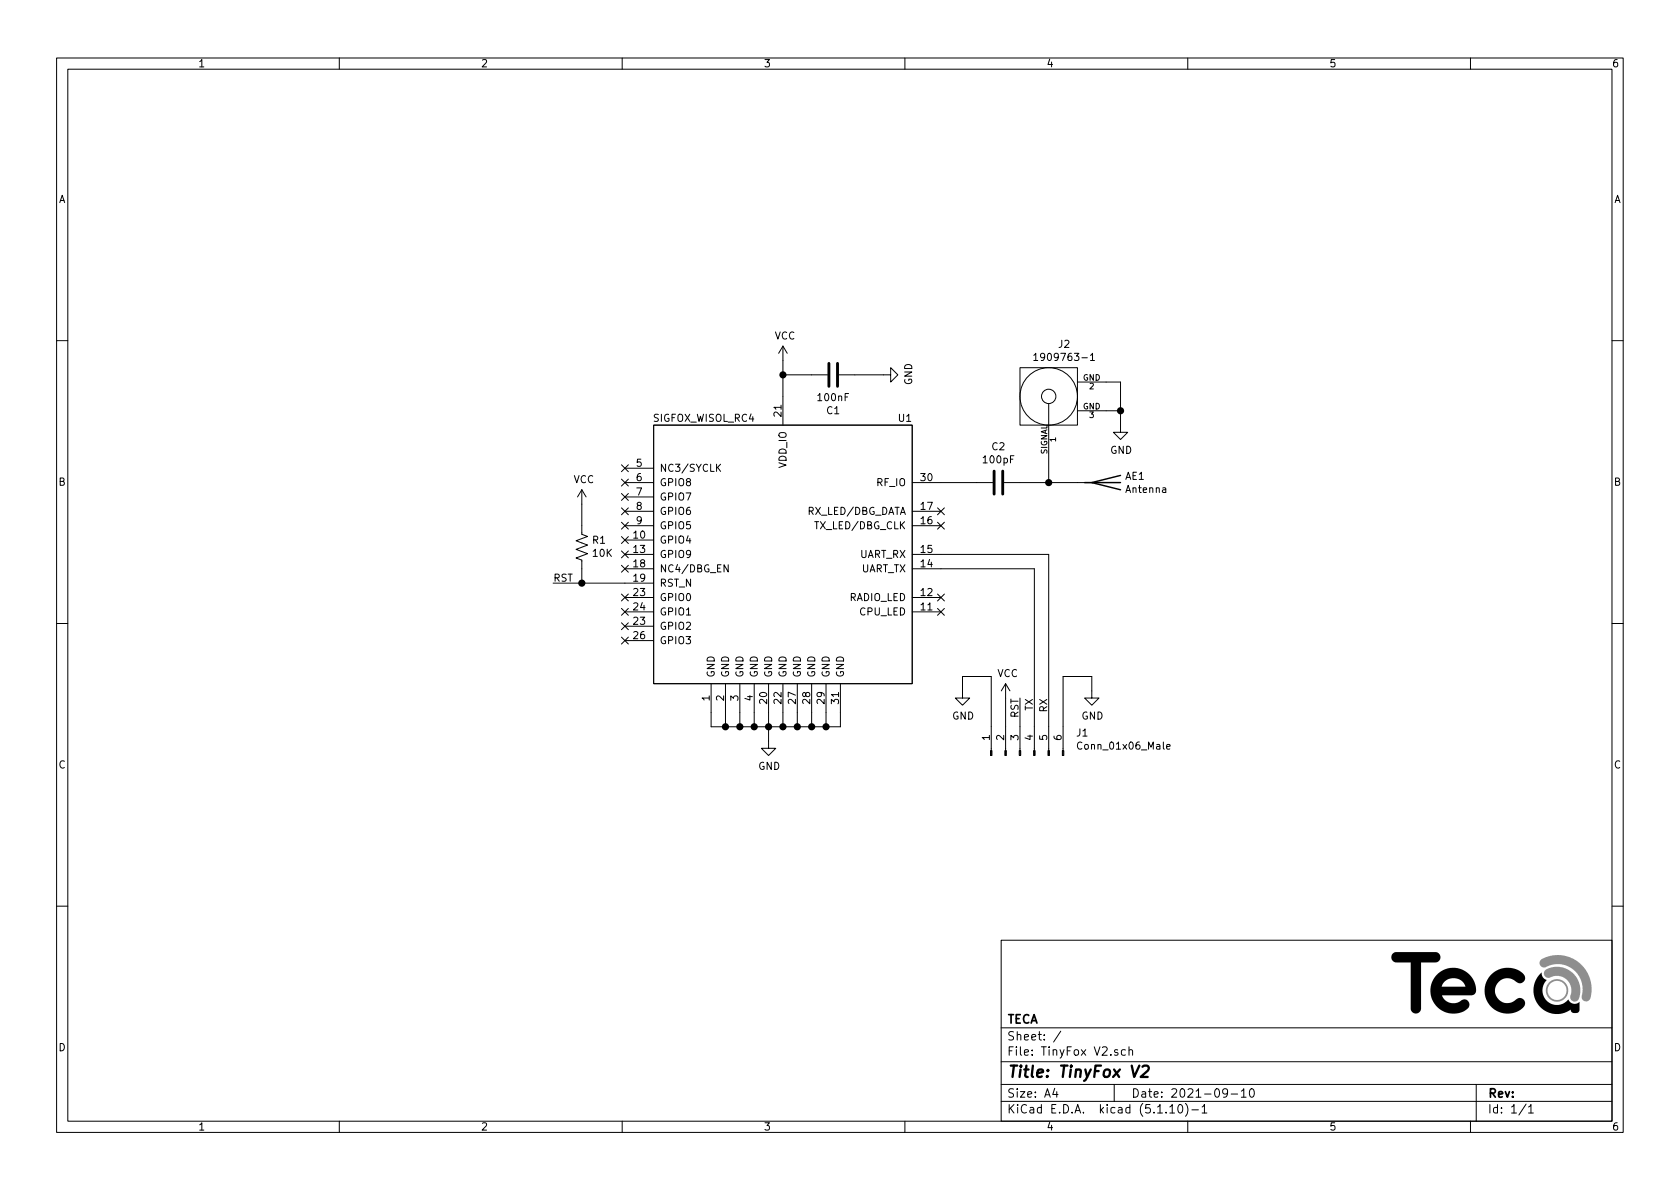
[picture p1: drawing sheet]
EESchema Schematic File Version 4
EELAYER 30 0
EELAYER END
$Descr A4 11693 8268
encoding utf-8
Sheet 1 1
Title "TinyFox V2"
Date "2021-09-10"
Rev ""
Comp "TECA"
Comment1 ""
Comment2 ""
Comment3 ""
Comment4 ""
$EndDescr
$Comp
L Modulos:SIGFOX_WISOL_RC4 U1
U 1 1
P 3550 5150
F 0 "U1" H 6300 7400 50  0000 C CNN
F 1 "SIGFOX_WISOL_RC4" H 4900 7400 50  0000 C CNN
F 2 "" H 3550 5150 50  0001 C CNN
F 3 "" H 3550 5150 50  0001 C CNN
	1    3550 5150
	1    0    0    -1  
$EndComp
NoConn ~ 4350 3250
NoConn ~ 4350 3350
NoConn ~ 4350 3450
NoConn ~ 4350 3550
NoConn ~ 4350 3650
NoConn ~ 4350 3750
NoConn ~ 4350 3850
NoConn ~ 4350 3950
NoConn ~ 4350 4150
NoConn ~ 4350 4250
NoConn ~ 4350 4350
NoConn ~ 4350 4450
$Comp
L Device:R_US R1
U 1 1
P 4050 3800
F 0 "R1" H 3982 3754 50  0000 R CNN
F 1 "10K" H 3982 3845 50  0000 R CNN
F 2 "" V 4090 3790 50  0001 C CNN
F 3 "~" H 4050 3800 50  0001 C CNN
	1    4050 3800
	-1   0    0    1   
$EndComp
Wire Wire Line
	4050 3500 4050 3650
Wire Wire Line
	4050 3950 4050 4050
Wire Wire Line
	4050 4050 4350 4050
Wire Wire Line
	4050 4050 3850 4050
Connection ~ 4050 4050
Text Label 3850 4050 0    50   ~ 0
RST
Wire Wire Line
	5450 2500 5450 2600
$Comp
L power:GND #PWR02
U 1 1
P 5350 5150
F 0 "#PWR02" H 5350 4900 50  0001 C CNN
F 1 "GND" H 5355 4977 50  0000 C CNN
F 2 "" H 5350 5150 50  0001 C CNN
F 3 "" H 5350 5150 50  0001 C CNN
	1    5350 5150
	1    0    0    -1  
$EndComp
Wire Wire Line
	4950 4950 4950 5050
Wire Wire Line
	4950 5050 5050 5050
Wire Wire Line
	5350 5050 5350 5150
Wire Wire Line
	5850 4950 5850 5050
Wire Wire Line
	5850 5050 5750 5050
Connection ~ 5350 5050
Wire Wire Line
	5050 4950 5050 5050
Connection ~ 5050 5050
Wire Wire Line
	5050 5050 5150 5050
Wire Wire Line
	5150 4950 5150 5050
Connection ~ 5150 5050
Wire Wire Line
	5150 5050 5250 5050
Wire Wire Line
	5250 4950 5250 5050
Connection ~ 5250 5050
Wire Wire Line
	5250 5050 5350 5050
Wire Wire Line
	5350 4950 5350 5050
Wire Wire Line
	5450 4950 5450 5050
Connection ~ 5450 5050
Wire Wire Line
	5450 5050 5350 5050
Wire Wire Line
	5550 4950 5550 5050
Connection ~ 5550 5050
Wire Wire Line
	5550 5050 5450 5050
Wire Wire Line
	5650 4950 5650 5050
Connection ~ 5650 5050
Wire Wire Line
	5650 5050 5550 5050
Wire Wire Line
	5750 4950 5750 5050
Connection ~ 5750 5050
Wire Wire Line
	5750 5050 5650 5050
$Comp
L Device:C C2
U 1 1
P 6950 3350
F 0 "C2" V 6698 3350 50  0000 C CNN
F 1 "100pF" V 6789 3350 50  0000 C CNN
F 2 "" H 6988 3200 50  0001 C CNN
F 3 "~" H 6950 3350 50  0001 C CNN
	1    6950 3350
	0    1    1    0   
$EndComp
$Comp
L Device:Antenna AE1
U 1 1
P 7700 3350
F 0 "AE1" V 7654 3480 50  0000 L CNN
F 1 "Antenna" V 7745 3480 50  0000 L CNN
F 2 "" H 7700 3350 50  0001 C CNN
F 3 "~" H 7700 3350 50  0001 C CNN
	1    7700 3350
	0    1    1    0   
$EndComp
Wire Wire Line
	7100 3350 7300 3350
NoConn ~ 6550 3550
NoConn ~ 6550 3650
NoConn ~ 6550 4150
NoConn ~ 6550 4250
$Comp
L Mis~Conectores:1909763-1 J2
U 1 1
P 7300 3150
F 0 "J2" H 7408 3915 50  0000 C CNN
F 1 "1909763-1" H 7408 3824 50  0000 C CNN
F 2 "TE_Connectivity-1909763-1-*" H 7300 4000 50  0001 L CNN
F 3 "https://www.te.com/commerce/DocumentDelivery/DDEController?Action=showdoc&DocId=Customer+Drawing%7F1909763%7FB3%7Fpdf%7FEnglish%7FENG_CD_1909763_B3.pdf%7F1909763-1" H 7300 4100 50  0001 L CNN
F 4 "No" H 7300 4200 50  0001 L CNN "automotive"
F 5 "Conn" H 7300 4300 50  0001 L CNN "category"
F 6 "Gold,Nickel" H 7300 4400 50  0001 L CNN "contact material"
F 7 "Connectors" H 7300 4500 50  0001 L CNN "device class L1"
F 8 "RF / Coaxial Connectors" H 7300 4600 50  0001 L CNN "device class L2"
F 9 "unset" H 7300 4700 50  0001 L CNN "device class L3"
F 10 "Liquid Crystal Polymer" H 7300 4800 50  0001 L CNN "dielectric material"
F 11 "CONN UMCC JACK STR 50OHM SMD" H 7300 4900 50  0001 L CNN "digikey description"
F 12 "A118077CT-ND" H 7300 5000 50  0001 L CNN "digikey part number"
F 13 "0-6GHz" H 7300 5100 50  0001 L CNN "frequency"
F 14 "1.5mm" H 7300 5200 50  0001 L CNN "height"
F 15 "50Ω" H 7300 5300 50  0001 L CNN "impedance"
F 16 "yes" H 7300 5400 50  0001 L CNN "is connector"
F 17 "yes" H 7300 5500 50  0001 L CNN "is male"
F 18 "Yes" H 7300 5600 50  0001 L CNN "lead free"
F 19 "c8c9f737ca2c3340" H 7300 5700 50  0001 L CNN "library id"
F 20 "TE Connectivity" H 7300 5800 50  0001 L CNN "manufacturer"
F 21 "RF Connectors / Coaxial Connectors 2/2.55MM STD SMT ULTRA MINI RF JACK" H 7300 5900 50  0001 L CNN "mouser description"
F 22 "571-1909763-1" H 7300 6000 50  0001 L CNN "mouser part number"
F 23 "1" H 7300 6100 50  0001 L CNN "number of contacts"
F 24 "SMT_JACK _CONN" H 7300 6200 50  0001 L CNN "package"
F 25 "Yes" H 7300 6300 50  0001 L CNN "rohs"
F 26 "+90°C" H 7300 6400 50  0001 L CNN "temperature range high"
F 27 "-40°C" H 7300 6500 50  0001 L CNN "temperature range low"
	1    7300 3150
	1    0    0    -1  
$EndComp
Wire Wire Line
	7300 3150 7300 3350
Connection ~ 7300 3350
Wire Wire Line
	7300 3350 7500 3350
$Comp
L Connector:Conn_01x06_Male J1
U 1 1
P 7100 5250
F 0 "J1" V 7254 4862 50  0000 R CNN
F 1 "Conn_01x06_Male" V 7163 4862 50  0000 R CNN
F 2 "" H 7100 5250 50  0001 C CNN
F 3 "~" H 7100 5250 50  0001 C CNN
	1    7100 5250
	0    -1   -1   0   
$EndComp
Wire Wire Line
	6550 3350 6800 3350
$Comp
L power:GND #PWR05
U 1 1
P 6700 4800
F 0 "#PWR05" H 6700 4550 50  0001 C CNN
F 1 "GND" H 6705 4627 50  0000 C CNN
F 2 "" H 6700 4800 50  0001 C CNN
F 3 "" H 6700 4800 50  0001 C CNN
	1    6700 4800
	1    0    0    -1  
$EndComp
$Comp
L power:GND #PWR07
U 1 1
P 7600 4800
F 0 "#PWR07" H 7600 4550 50  0001 C CNN
F 1 "GND" H 7605 4627 50  0000 C CNN
F 2 "" H 7600 4800 50  0001 C CNN
F 3 "" H 7600 4800 50  0001 C CNN
	1    7600 4800
	1    0    0    -1  
$EndComp
$Comp
L power:VCC #PWR06
U 1 1
P 7000 4850
F 0 "#PWR06" H 7000 4700 50  0001 C CNN
F 1 "VCC" H 7015 5023 50  0000 C CNN
F 2 "" H 7000 4850 50  0001 C CNN
F 3 "" H 7000 4850 50  0001 C CNN
	1    7000 4850
	1    0    0    -1  
$EndComp
$Comp
L power:VCC #PWR03
U 1 1
P 5450 2500
F 0 "#PWR03" H 5450 2350 50  0001 C CNN
F 1 "VCC" H 5465 2673 50  0000 C CNN
F 2 "" H 5450 2500 50  0001 C CNN
F 3 "" H 5450 2500 50  0001 C CNN
	1    5450 2500
	1    0    0    -1  
$EndComp
Wire Wire Line
	7000 4850 7000 5050
Wire Wire Line
	7100 5050 7100 4850
Text Label 7100 4850 3    50   ~ 0
RST
Wire Wire Line
	7400 5050 7400 4700
Wire Wire Line
	7400 4700 7600 4700
Wire Wire Line
	7600 4700 7600 4800
Wire Wire Line
	6900 5050 6900 4700
Wire Wire Line
	6900 4700 6700 4700
Wire Wire Line
	6700 4700 6700 4800
Wire Wire Line
	6550 3950 7200 3950
Wire Wire Line
	7200 3950 7200 5050
Wire Wire Line
	6550 3850 7300 3850
Wire Wire Line
	7300 3850 7300 5050
Text Label 7200 4850 3    50   ~ 0
TX
Text Label 7300 4850 3    50   ~ 0
RX
$Comp
L Device:C C1
U 1 1
P 5800 2600
F 0 "C1" V 5548 2600 50  0000 C CNN
F 1 "100nF" V 5639 2600 50  0000 C CNN
F 2 "" H 5838 2450 50  0001 C CNN
F 3 "~" H 5800 2600 50  0001 C CNN
	1    5800 2600
	0    -1   -1   0   
$EndComp
Wire Wire Line
	5650 2600 5450 2600
Connection ~ 5450 2600
Wire Wire Line
	5450 2600 5450 2750
$Comp
L power:GND #PWR08
U 1 1
P 7800 2950
F 0 "#PWR08" H 7800 2700 50  0001 C CNN
F 1 "GND" H 7805 2777 50  0000 C CNN
F 2 "" H 7800 2950 50  0001 C CNN
F 3 "" H 7800 2950 50  0001 C CNN
	1    7800 2950
	1    0    0    -1  
$EndComp
Wire Wire Line
	7700 2650 7800 2650
Wire Wire Line
	7800 2650 7800 2850
Wire Wire Line
	7700 2850 7800 2850
Connection ~ 7800 2850
Wire Wire Line
	7800 2850 7800 2950
$Comp
L power:GND #PWR04
U 1 1
P 6150 2600
F 0 "#PWR04" H 6150 2350 50  0001 C CNN
F 1 "GND" H 6155 2427 50  0000 C CNN
F 2 "" H 6150 2600 50  0001 C CNN
F 3 "" H 6150 2600 50  0001 C CNN
	1    6150 2600
	0    -1   -1   0   
$EndComp
Wire Wire Line
	5950 2600 6150 2600
$Comp
L power:VCC #PWR01
U 1 1
P 4050 3500
F 0 "#PWR01" H 4050 3350 50  0001 C CNN
F 1 "VCC" H 4065 3673 50  0000 C CNN
F 2 "" H 4050 3500 50  0001 C CNN
F 3 "" H 4050 3500 50  0001 C CNN
	1    4050 3500
	1    0    0    -1  
$EndComp
$EndSCHEMATC
